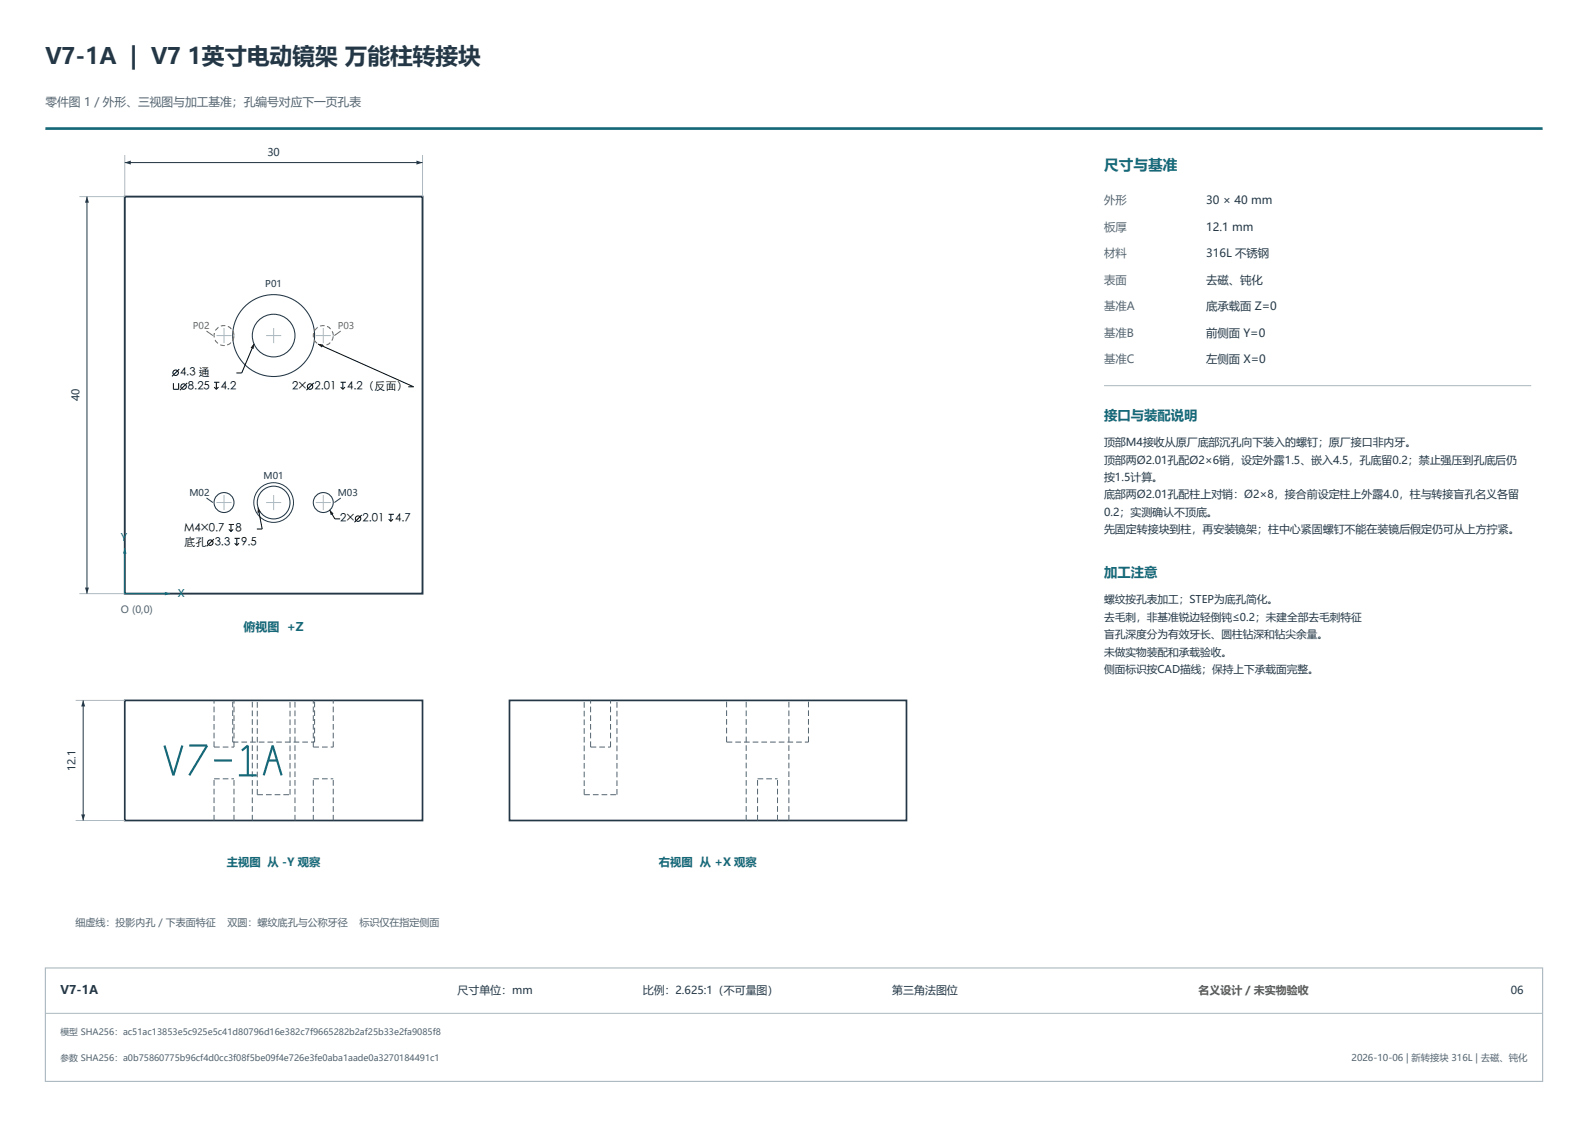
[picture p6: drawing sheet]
<svg xmlns="http://www.w3.org/2000/svg" width="420mm" height="297mm" viewBox="0 0 420 297" stroke-linecap="round" stroke-linejoin="round" font-family="sans-serif">
<path d="M12 34h396" fill="none" stroke="#146878" stroke-width=".7" stroke-linecap="butt"/>
<path d="M33 52h78.7v105h-78.7z" fill="none" stroke="#243746" stroke-width=".5"/>
<g fill="none" stroke="#243746" stroke-width=".28">
<circle cx="72.4" cy="88.7" r="10.8"/>
<circle cx="72.4" cy="88.7" r="5.6"/>
<circle cx="59.2" cy="132.9" r="2.64"/>
<circle cx="72.4" cy="132.9" r="4.3"/>
<circle cx="85.5" cy="132.9" r="2.64"/>
</g>
<g fill="none" stroke="#acb9c0" stroke-width=".26">
<path d="M33 41v11M111.8 41v11M57.3 88.7h3.9M59.3 86.7v4M70.4 88.7h4M72.4 86.7v4M83.5 88.7h4M85.5 86.7v4M57.3 132.9h3.9M59.3 130.9v4M70.4 132.9h4M72.4 130.9v4"/>
<path d="M83.5 132.9h4M85.5 130.9v4"/>
</g>
<path d="M61.9 88.7a2.64 2.64 0 0 0-3.8-2.3 2.64 2.64 0 0 0-.5 4.4 2.64 2.64 0 0 0 4.2-1.4l.1-.7M88.1 88.7a2.64 2.64 0 0 0-3.7-2.3 2.64 2.64 0 0 0-.6 4.4 2.64 2.64 0 0 0 4.3-1.4v-.7" fill="none" stroke="#9a6544" stroke-width=".28" stroke-dasharray="1.2 .7" stroke-linecap="butt"/>
<path d="M54.6 87.6l1.7 1.1M90.1 87.6l-1.7 1.1" fill="none" stroke="#9a6544" stroke-width=".26"/>
<g fill="none" stroke="#243746" stroke-width=".26">
<path d="M33 43h78.8M54.6 131.7l1.7 1.2M90.1 131.7l-1.7 1.2"/>
<circle cx="72.4" cy="132.9" r="5.3"/>
</g>
<g fill="#243746">
<path d="M33 43l1.6-.5v1z"/>
<path d="M110.1 42.5l1.7 .5-1.7 .5z"/>
</g>
<path d="M21 52h12M21 157h12" fill="none" stroke="#acb9c0" stroke-width=".26"/>
<path d="M23 52v105" fill="none" stroke="#243746" stroke-width=".26"/>
<g fill="#243746">
<path d="M22.5 155.4h1l-.5 1.6z"/>
<path d="M23 52l.5 1.6h-1z"/>
</g>
<path d="M33 157h12" fill="none" stroke="#146878" stroke-width=".26"/>
<path d="M43.6 156.5l1.4 .5-1.4 .5z" fill="#146878"/>
<path d="M33 145v12" fill="none" stroke="#146878" stroke-width=".26"/>
<path d="M33 145l.5 1.4h-1z" fill="#146878"/>
<path d="M33 185.2h78.7v31.8h-78.7zM134.8 185.2h105v31.8h-105z" fill="none" stroke="#243746" stroke-width=".45"/>
<g fill="none" stroke="#526570" stroke-width=".26" stroke-dasharray="1.5 .8" stroke-linecap="butt">
<path d="M56.6 197.6v-12.4M56.6 197.6h5.3M61.5 196.3v-11.1M61.5 196.3h21.7M61.9 197.6v-12.4M82.9 197.6v-12.4M82.9 197.6h5.2M83.2 196.3v-11.1M88.1 197.6v-12.4M156.2 197.6v-12.4M156.2 197.6h5.3M161.5 197.6v-12.4"/>
<path d="M192.2 196.3v-11.1M192.2 196.3h21.6M213.8 196.3v-11.1M56.6 217v-11M56.6 206h5.3M61.9 217v-11M66.7 217v-31.8M68 210.2v-25M68 210.2h8.7M76.7 210.2v-25M78 217v-31.8M82.9 217v-11"/>
<path d="M82.9 206h5.2M88.1 217v-11M154.5 210.2v-25M154.5 210.2h8.7M163.2 210.2v-25M197.4 217v-31.8M200.4 217v-11M200.4 206h5.2M205.6 217v-11M208.6 217v-31.8"/>
</g>
<path d="M43.5 197.2l2.4 7.9 2.3-7.9M50.1 197.2h4.7l-4.7 7.9M64 198.5l1.5-1.3v7.9M56.6 201.1h4.7M63.2 205.1h4.7M69.7 205.1l2.4-7.9 2.4 7.9M70.9 201.1h2.4" fill="none" stroke="#146878" stroke-width=".58"/>
<path d="M20 185.2h13M20 217h13" fill="none" stroke="#acb9c0" stroke-width=".26"/>
<path d="M22 185.2v31.8" fill="none" stroke="#243746" stroke-width=".26"/>
<g fill="#243746">
<path d="M21.5 215.4h1l-.5 1.6z"/>
<path d="M22 185.2l.5 1.6h-1z"/>
</g>
<path d="M292 102h113M12 268h396" fill="none" stroke="#acb9c0" stroke-width=".26"/>
<path d="M12 256h396v30h-396z" fill="none" stroke="#acb9c0" stroke-width=".3"/>
<g fill="none" stroke="#000" stroke-width=".26">
<path d="M47.4 97.6l-1.9 1.9M67.2 90.9l-3.3 7.7h-1.4M84.1 91l25.3 11.3h-1.4M45.9 101.3v1.7h1.4v-1.7M49.5 101.3l-1.9 1.9M56.6 101.1h1.4M56.6 102.4l.6 .6M57.2 101.1v1.9M57.8 102.4l-.6 .6M83 101.3l-2 1.9M90.1 101.1h1.4M90.1 102.4l.6 .6"/>
<path d="M90.7 101.1v1.9M91.2 102.4l-.5 .6M60.5 138.7h1.4M61.1 138.7v1.9M68.3 134.3l1 5.6h-1.4M87.2 134.9l1.3 2.3h1.5M95.7 136.2l-2 1.9M102.8 136h1.4M102.8 137.3l.6 .6M103.4 136v1.9M103.9 137.3l-.5 .6M56.6 142.6l-1.9 1.9"/>
<path d="M60.5 140l.6 .6M61.7 140l-.6 .6M62 142.4h1.4M62.1 143.7l.5 .5M62.6 142.4v1.8M63.2 143.7l-.6 .5"/>
<circle cx="46.5" cy="98.6" r=".72"/>
<circle cx="48.6" cy="102.2" r=".72"/>
<circle cx="82" cy="102.2" r=".72"/>
<circle cx="94.7" cy="137.2" r=".72"/>
<circle cx="55.6" cy="143.5" r=".72"/>
</g>
<path d="M67.2 90.9l-.1 1.4-.8-.3zM84.1 91l1.3 .1-.3 .8zM68.3 134.3l.6 1.1-.8 .2zM87.2 134.9l1 .9-.7 .4z" fill="#000"/>
<text font-size="6" fill="#243746" x="12" y="17">V7-1A | V7 1英寸电动镜架 万能柱转接块</text>
<text font-size="3.9" fill="#146878" x="292" y="45">尺寸与基准</text>
<g font-size="3.5" fill="#146878">
<text x="292" y="111">接口与装配说明</text>
<text x="292" y="152.6">加工注意</text>
</g>
<text font-size="3.2" fill="#146878" x="64.4" y="167">俯视图 +Z</text>
<text font-size="3.2" fill="#243746" x="16" y="262.8">V7-1A</text>
<text font-size="3.1" fill="#526570" x="12" y="28">零件图 1 / 外形、三视图与加工基准；孔编号对应下一页孔表</text>
<g font-size="3" fill="#526570">
<text x="292" y="54">外形</text>
<text x="292" y="61">板厚</text>
<text x="292" y="68">材料</text>
<text x="292" y="75">表面</text>
<text x="292" y="82">基准A</text>
<text x="292" y="89">基准B</text>
<text x="292" y="96">基准C</text>
</g>
<g font-size="3" fill="#243746">
<text x="319" y="54">30 × 40 mm</text>
<text x="319" y="61">12.1 mm</text>
<text x="319" y="68">316L 不锈钢</text>
<text x="319" y="75">去磁、钝化</text>
<text x="319" y="82">底承载面 Z=0</text>
<text x="319" y="89">前侧面 Y=0</text>
<text x="319" y="96">左侧面 X=0</text>
</g>
<g font-size="3">
<text x="47.6" y="99.5">4.3 通</text>
<text x="49.7" y="103.2">8.25</text>
<text x="58.4" y="103.2">4.2</text>
<text x="77.3" y="103.2">2× 2.01</text>
<text x="91.8" y="103.2">4.2（反面）</text>
<text x="48.7" y="140.8">M4×0.7</text>
<text x="62.2" y="140.8">8</text>
<text x="90" y="138.1">2× 2.01</text>
<text x="104.5" y="138.1">4.7</text>
<text x="48.7" y="144.5">底孔 3.3</text>
<text x="63.8" y="144.5">9.5</text>
</g>
<g font-size="3" fill="#146878">
<text x="60" y="229">主视图 从 -Y 观察</text>
<text x="174.3" y="229">右视图 从 +X 观察</text>
</g>
<g font-size="2.9" fill="#243746">
<text x="292" y="118">顶部M4接收从原厂底部沉孔向下装入的螺钉；原厂接口非内牙。</text>
<text x="292" y="122.6">顶部两Ø2.01孔配Ø2×6销，设定外露1.5、嵌入4.5，孔底留0.2；禁止强压到孔底后仍</text>
<text x="292" y="127.2">按1.5计算。</text>
<text x="292" y="131.8">底部两Ø2.01孔配柱上对销：Ø2×8，接合前设定柱上外露4.0，柱与转接盲孔名义各留</text>
<text x="292" y="136.4">0.2；实测确认不顶底。</text>
<text x="292" y="141">先固定转接块到柱，再安装镜架；柱中心紧固螺钉不能在装镜后假定仍可从上方拧紧。</text>
<text x="121" y="262.8">尺寸单位：mm</text>
<text x="170" y="262.8">比例：2.625:1（不可量图）</text>
<text x="236" y="262.8">第三角法图位</text>
<text x="399.6" y="262.8">06</text>
</g>
<text font-size="2.9" fill="#915918" x="317" y="262.8">名义设计 / 未实物验收</text>
<g font-size="2.8" fill="#243746">
<text x="70.7" y="41.3">30</text>
<text x="21" y="106.2" transform="rotate(-90 21 106.2)">40</text>
<text x="292" y="159.6">螺纹按孔表加工；STEP为底孔简化。</text>
<text x="292" y="164.2">去毛刺，非基准锐边轻倒钝≤0.2；未建全部去毛刺特征</text>
<text x="292" y="168.8">盲孔深度分为有效牙长、圆柱钻深和钻尖余量。</text>
<text x="292" y="173.4">未做实物装配和承载验收。</text>
<text x="292" y="178">侧面标识按CAD描线；保持上下承载面完整。</text>
<text x="20" y="203.9" transform="rotate(-90 20 203.9)">12.1</text>
</g>
<g font-size="2.8" fill="#146878">
<text x="32" y="143">Y</text>
<text x="47" y="158">X</text>
</g>
<g font-size="2.6" fill="#526570">
<text x="32" y="162">O (0,0)</text>
<text x="20" y="245">细虚线：投影内孔 / 下表面特征</text>
<text x="60.2" y="245">双圆：螺纹底孔与公称牙径</text>
<text x="95.1" y="245">标识仅在指定侧面</text>
</g>
<g font-size="2.5" fill="#243746">
<text x="70.2" y="75.9">P01</text>
<text x="50.1" y="131.1">M02</text>
<text x="69.7" y="126.6">M01</text>
<text x="89.3" y="131.1">M03</text>
</g>
<g font-size="2.5" fill="#9a6544">
<text x="51" y="87">P02</text>
<text x="89.3" y="87">P03</text>
</g>
<text font-size="2.5" fill="#526570" x="357.5" y="280.7">2026-10-06 | 新转接块 316L | 去磁、钝化</text>
<g font-size="2.3" fill="#526570">
<text x="16" y="273.8">模型 SHA256：ac51ac13853e5c925e5c41d80796d16e382c7f9665282b2af25b33e2fa9085f8</text>
<text x="16" y="280.7">参数 SHA256：a0b75860775b96cf4d0cc3f08f5be09f4e726e3fe0aba1aade0a3270184491c1</text>
</g>
</svg>
